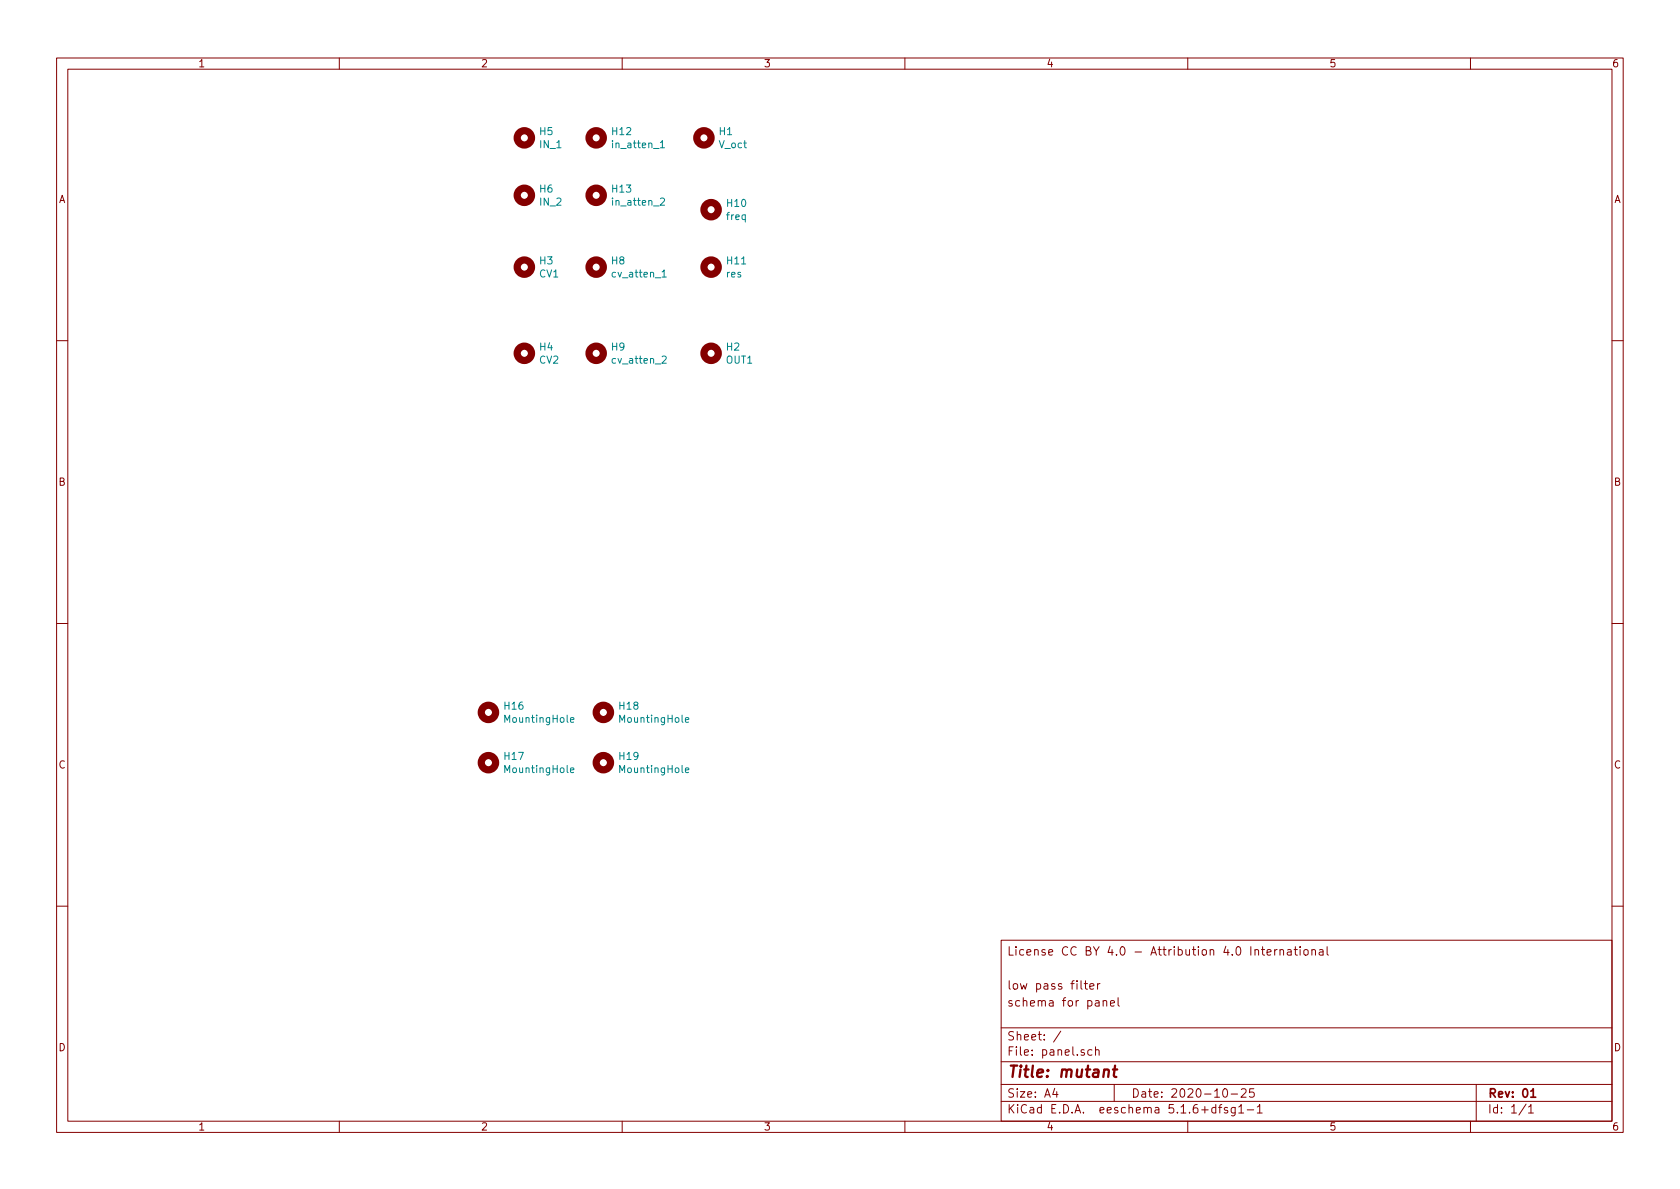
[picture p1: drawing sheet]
<svg xmlns="http://www.w3.org/2000/svg" width="297mm" height="210mm" viewBox="0 0 297 210" stroke-linecap="round" stroke-linejoin="round" font-family="sans-serif">
<g fill="none" stroke="#840000" stroke-width=".18">
<path d="M10 10.3h277v189.9h-277zM12 12.2h273v186.1h-273zM60 10.3v1.9M110 10.3v1.9M160 10.3v1.9M210 10.3v1.9M260 10.3v1.9M10 60.2h2M285 60.2h2M10 110.3h2M285 110.3h2M10 160.2h2"/>
<path d="M177 166.3h108v32h-108zM191.7 173.9h.6M191.9 173.4v1.3l.4 .2M192.7 174.4l.7-.1-.1-.3-.4-.1-.2 .2 .1 .7h.5M194.1 173.9v1M194.5 173.9l-.3 .1-.1 .2M195 177.1l.3-.2 .3 .1 .1 .9M195 176.9v1M196.3 177.4l.8-.1-.1-.3-.5-.1-.2 .2 .1 .7h.6M197.7 176.4v1.3l.2 .2M223 167.9h.6M223.2 167.4v1.3l.4 .2"/>
<path d="M224 168.4l.7-.1v-.3l-.5-.1-.2 .2 .1 .7h.6M225.4 167.9v1M225.8 167.9l-.4 .3M226.3 168l.2-.1 .4 .1v.9M226.3 167.9v1M227.7 168h.5l.1 .9M228.3 168.3h-.5l-.2 .2 .2 .4 .5-.1M228.8 167.9h.6M229 167.4v1.3l.4 .2M229.9 167.4v.2M229.9 167.9v1M230.6 168l.2-.1 .4 .1v.8l-.2 .1-.4-.1z"/>
<path d="M232 168l.2-.1 .3 .1 .1 .9M232 167.9v1M233.3 168h.6v.9M233.9 168.3h-.4l-.3 .2 .3 .4 .4-.1M234.6 167.4v1.3l.3 .2M285 160.2h2M60 198.3v1.9M110 198.3v1.9M160 198.3v1.9M177 194.8h108M177 191.8h108M177 187.8h108"/>
<path d="M177 181.8h108M186.5 192.5l-.4 1h1M186.8 193v1M187.6 182.3l-1.3 2M193.1 185.7l-.5-.1-.3 .3 .1 .6 .2 .1 .5-.1M193.7 185.7l.2-.1 .4 .1v.9M193.7 185.1v1.5M197 191.8v3M210 198.3v1.9M215 195.9l-.5-.1-.3 .3 .1 .6 .2 .1 .5-.1M215 195.3v1.5M215.5 195.8h.5"/>
<path d="M216 195.3l-.3 .2v1.3M216.3 192.7l.4-.2a.94 .94 0 0 1 0 1.5 .79 .79 0 0 1-.4-1.3zM217 195.9l-.3-.1-.2 .2v.3l.5 .1v.3h-.5M217.7 193.5h1.1M218.4 195.8v1.2l-.3 .3h-.3M218.4 195.9l-.4-.1-.3 .3 .1 .6h.6M219 195.8l.5-.5v1.5M219 196.8h.9M219.5 192.7l.2-.2h.3l.3 .2v.3v.2l-.9 .8h.9M220.5 196.3h1.2M221.7 192.5h-.7l-.1 .7 .2-.1 .5 .1 .2 .2-.1 .5-.2 .1-.6-.1M222.3 195.8l.4-.5v1.5"/>
<path d="M222.3 196.8h.9M260 198.3v1.9M261 191.8v6.5M269.8 195.2l-1.2 2M270.3 195.8l.4-.5v1.5M270.3 196.8h.8"/>
</g>
<path d="M270.7 193l.4-.5v1.5M270.7 194h.8" fill="none" stroke="#840000" stroke-width=".3"/>
<path d="M195.2 189.3a.5 .5 0 0 1 .9 .1l-.2 1M196.8 189.1h.7M197.2 188.4l-.3 1.8 .1 .1 .4 .1" fill="none" stroke="#840000" stroke-width=".41"/>
<g fill="none" stroke="#840000" stroke-width="1.3">
<circle cx="92.7" cy="34.5" r="1.27"/>
<circle cx="92.7" cy="24.4" r="1.27"/>
<circle cx="105.4" cy="34.5" r="1.27"/>
<circle cx="105.4" cy="24.4" r="1.27"/>
<circle cx="124.5" cy="24.4" r="1.27"/>
<circle cx="125.7" cy="37.1" r="1.27"/>
<circle cx="92.7" cy="47.2" r="1.27"/>
<circle cx="105.4" cy="47.2" r="1.27"/>
<circle cx="125.7" cy="47.2" r="1.27"/>
<circle cx="92.7" cy="62.5" r="1.27"/>
<circle cx="105.4" cy="62.5" r="1.27"/>
<circle cx="125.7" cy="62.5" r="1.27"/>
<circle cx="86.4" cy="126" r="1.27"/>
<circle cx="86.4" cy="134.9" r="1.27"/>
<circle cx="106.7" cy="126" r="1.27"/>
<circle cx="106.7" cy="134.9" r="1.27"/>
</g>
<path d="M116.8 35.1l.4-.1 .3 .4-.8 .9h.8M116.8 25.2l.3-.3v1.2M116.8 26.1h.7M117.1 48.1l.3-.4v1.3M117.1 49h.7M117.1 63.1l.5-.1 .2 .3-.8 .9h.8M100.9 127.3l.6-.1-.1-.3h-.3l-.2 .2v.6h.5M100.9 136.2l.6-.1-.1-.3h-.3l-.2 .2v.6h.5M121.2 127.3l.6-.1-.1-.3h-.3l-.2 .2 .1 .6h.4M121.2 136.2l.6-.1-.1-.3h-.3l-.2 .2 .1 .6h.4" fill="none" stroke="#008484" stroke-width=".18"/>
<text font-size="2.8" fill="#840000" x="178" y="190.5">Title: mutant</text>
<g font-size="2.1" fill="#840000">
<text x="178" y="169">License CC BY 4.0 - Attribution 4.0 International</text>
<text x="178" y="178">schema for panel</text>
<text x="178" y="175">low pass filter</text>
<text x="178" y="184">Sheet: /</text>
<text x="178" y="186.7">File: panel.sch</text>
<text x="178" y="196.9">KiCad E.D.A. eeschema 5.1.6+dfsg1-1</text>
<text x="178" y="194.1">Size: A4</text>
<text x="200" y="194.1">Date: 2020-10-25</text>
<text x="263" y="194.1">Rev: 01</text>
<text x="263" y="196.9">Id: 1/1</text>
</g>
<g font-size="1.8" fill="#840000">
<text x="35" y="11.9">1</text>
<text x="85" y="11.9">2</text>
<text x="135" y="11.9">3</text>
<text x="185" y="11.9">4</text>
<text x="235" y="11.9">5</text>
<text x="285" y="11.9">6</text>
<text x="10.4" y="35.9">A</text>
<text x="285.4" y="35.9">A</text>
<text x="10.4" y="85.9">B</text>
<text x="285.4" y="85.9">B</text>
<text x="10.4" y="135.9">C</text>
<text x="285.4" y="135.9">C</text>
<text x="10.4" y="185.9">D</text>
<text x="285.4" y="185.9">D</text>
<text x="35" y="199.9">1</text>
<text x="85" y="199.9">2</text>
<text x="135" y="199.9">3</text>
<text x="185" y="199.9">4</text>
<text x="235" y="199.9">5</text>
<text x="285" y="199.9">6</text>
</g>
<g font-size="1.8" fill="#008484">
<text x="95.5" y="23.9">H5</text>
<text x="108.3" y="23.9">H12</text>
<text x="127.2" y="23.9">H1</text>
<text x="95.5" y="26.2">IN_1</text>
<text x="108.5" y="26.2">in_atten_1</text>
<text x="127.2" y="26.2">V_oct</text>
<text x="95.5" y="34.1">H6</text>
<text x="108.3" y="34.1">H13</text>
<text x="95.5" y="36.4">IN_2</text>
<text x="108.5" y="36.4">in_atten_2</text>
<text x="128.5" y="38.9">freq</text>
<text x="128.6" y="36.6">H10</text>
<text x="95.5" y="46.8">H3</text>
<text x="108.2" y="46.8">H8</text>
<text x="128.6" y="46.8">H11</text>
<text x="95.4" y="49.1">CV1</text>
<text x="108.5" y="49.1">cv_atten_1</text>
<text x="128.5" y="49.1">res</text>
<text x="95.4" y="64.3">CV2</text>
<text x="95.5" y="62">H4</text>
<text x="108.2" y="62">H9</text>
<text x="108.5" y="64.3">cv_atten_2</text>
<text x="128.4" y="64.3">OUT1</text>
<text x="128.5" y="62">H2</text>
<text x="89.2" y="125.5">H16</text>
<text x="109.6" y="125.5">H18</text>
<text x="89.5" y="127.8">MountingHole</text>
<text x="109.8" y="127.8">MountingHole</text>
<text x="89.2" y="134.4">H17</text>
<text x="89.5" y="136.7">MountingHole</text>
<text x="109.6" y="134.4">H19</text>
<text x="109.8" y="136.7">MountingHole</text>
</g>
</svg>
